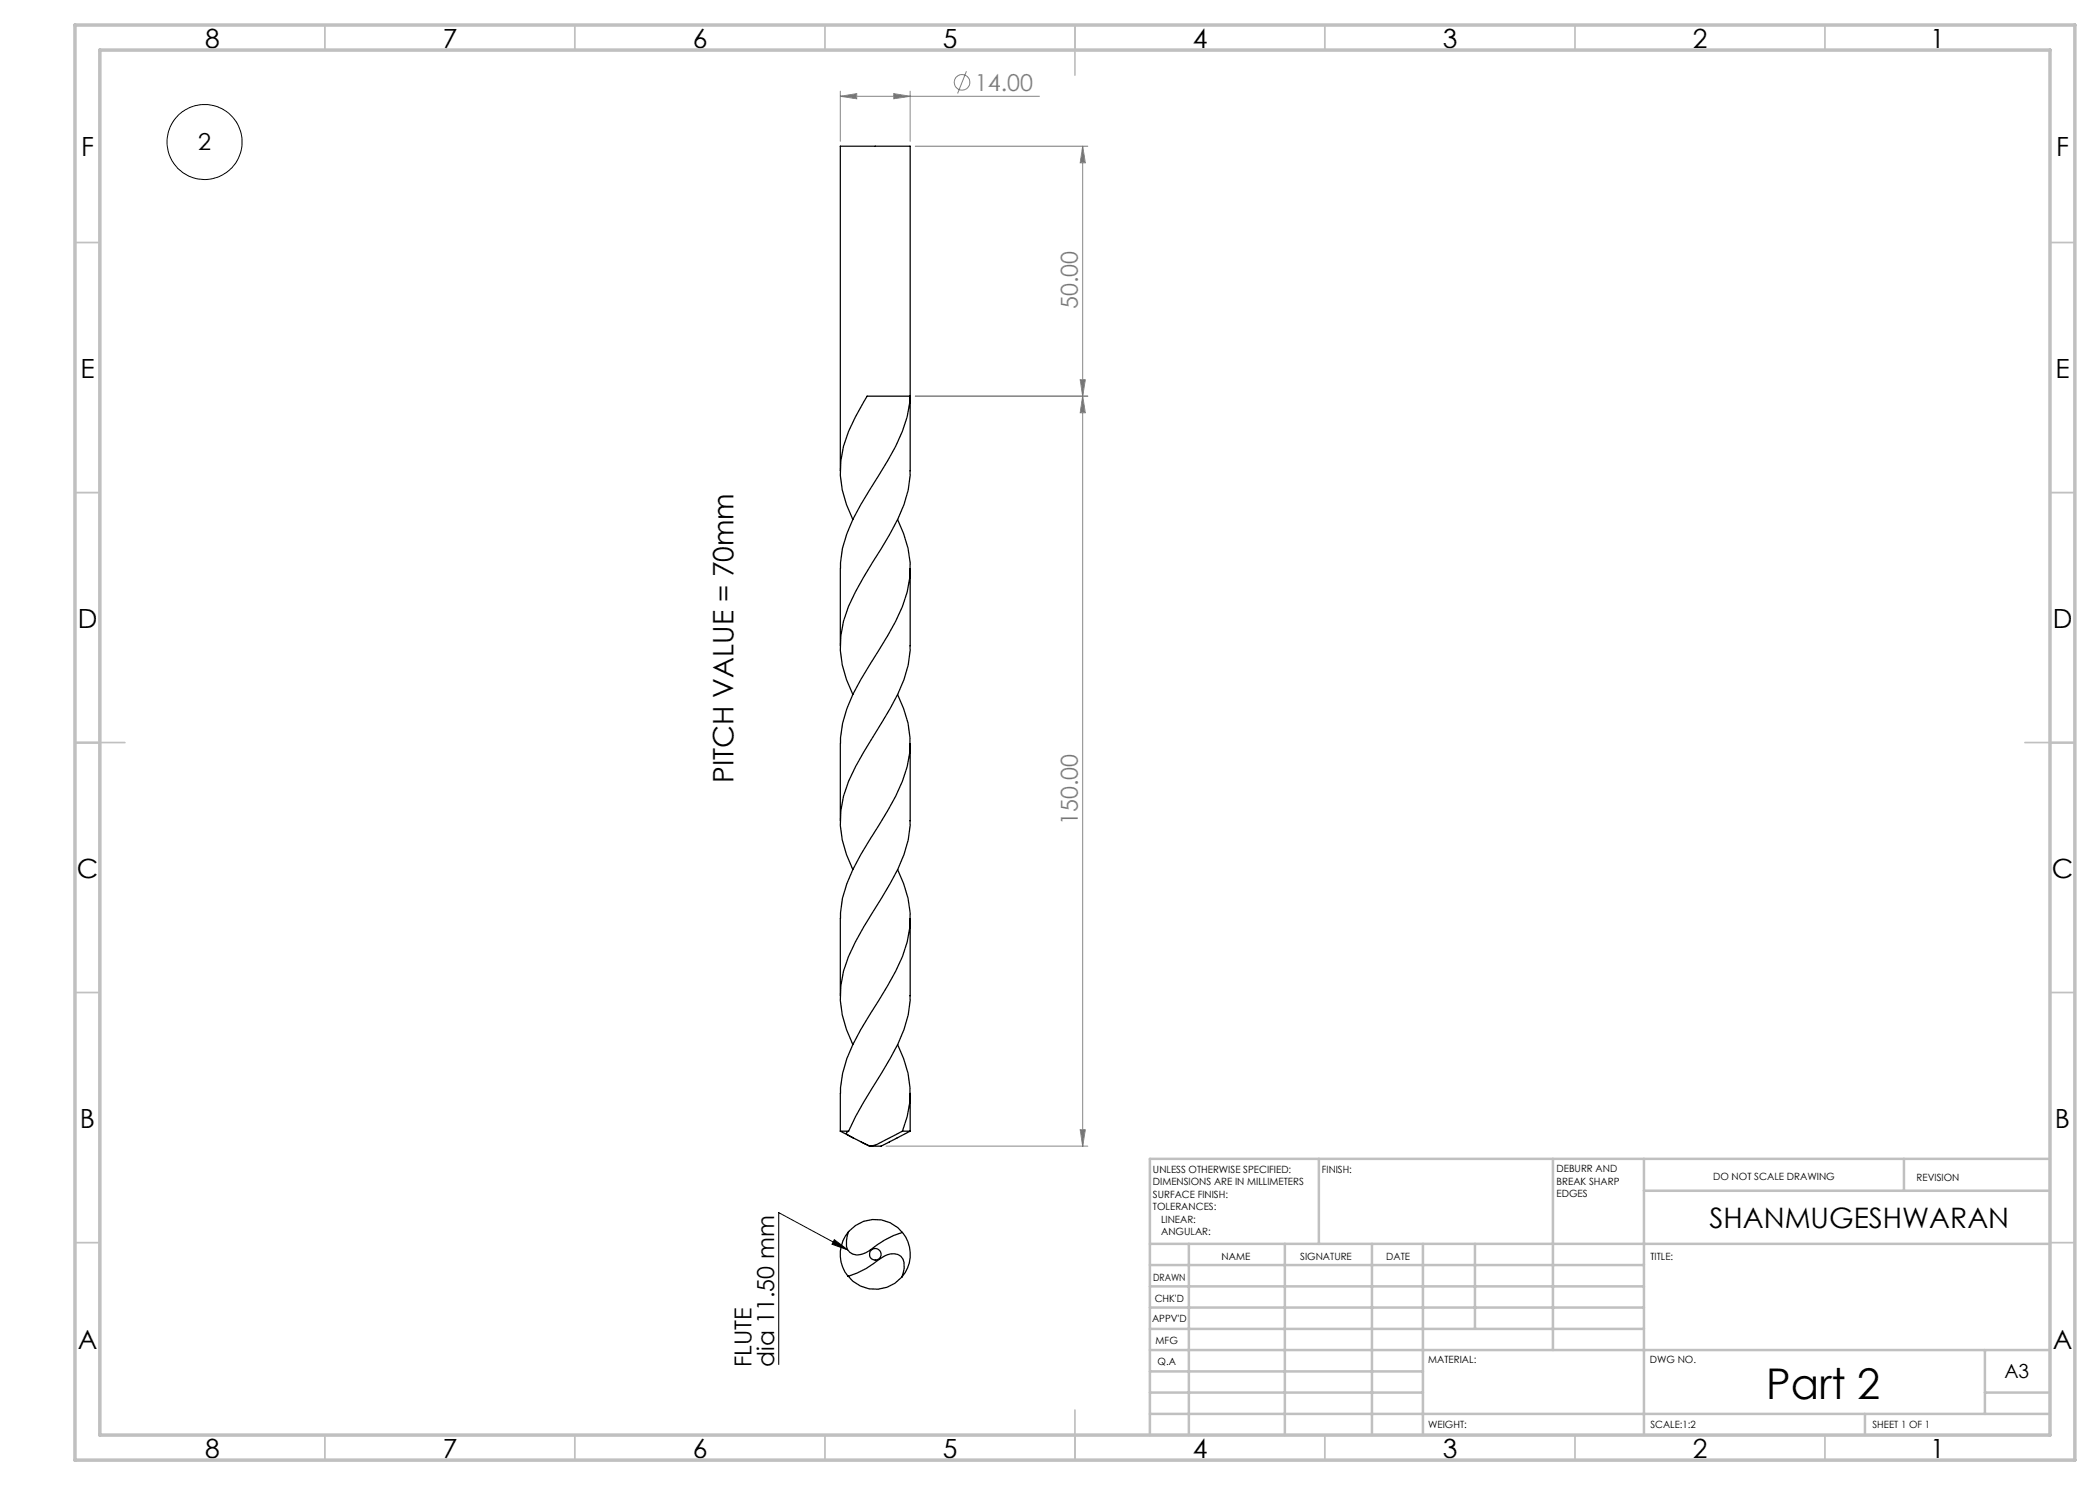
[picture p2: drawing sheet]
<svg xmlns="http://www.w3.org/2000/svg" width="420mm" height="297mm" viewBox="0 0 420 297" stroke-linecap="round" stroke-linejoin="round" font-family="sans-serif">
<g fill="none" stroke="#808080" stroke-width=".2">
<path d="M168.1 19.3l3.2-.6v1.1zM168.1 18.2v10.1M168.1 19.3h39.8M178.8 18.7l3.2 .6-3.2 .5zM182 18.2v10.1M193.3 14.2l-1.8 4.5M183.1 29.2h34.5M216.5 29.2l.6 3.4h-1.1zM216.5 29.2v200M183.1 79.2h34.5M216 75.9h1.1l-.6 3.3zM216.5 79.2l.6 3.3h-1.1z"/>
<path d="M177.2 229.2h40.4M216 226h1.1l-.6 3.2z"/>
<circle cx="192.4" cy="16.5" r="1.55"/>
</g>
<g fill="none" stroke="#000" stroke-width=".2">
<path d="M166.9 247.9l2.6 2.1-3.1-1.2zM169.5 250l-13.7-7.5v30.4"/>
<circle cx="40.9" cy="28.4" r="7.5"/>
</g>
<g fill="none" stroke="#c0c0c0" stroke-width=".35">
<path d="M65 5v5M115 5v5M165 5v5M215 5v10M265 5v5M315 5v5M365 5v5M15 48.5h5M410 48.5h5M15 98.5h5M410 98.5h5M15 148.5h10"/>
<path d="M405 148.5h10M15 198.5h5M410 198.5h5M15 248.5h5M410 248.5h5M65 287v5M115 287v5M165 287v5M215 282v10M265 287v5M315 287v5M365 287v5"/>
</g>
<g fill="none" stroke="#c0c0c0" stroke-width=".5">
<path d="M263.8 231.8v17M310.6 231.8v38.2M328.8 231.8v55.2M328.8 238.2h81.2M380.8 231.8v6.4M410 231.8h-180v55.2M230 248.8h180M230 257.3h98.8M230 253h98.8M237.8 248.8v38.2M257 248.8v38.2M274.4 248.8v38.2"/>
<path d="M284.6 248.8v38.2M295 248.8v17M230 265.8h98.8M230 261.5h98.8M230 278.5h54.6M230 274.3h54.6M230 270h180M397 278.5h13M397 270v12.8M230 282.8h180M373 282.8v4.2"/>
</g>
<path d="M15 5h400v287h-400zM20 10h390v277h-390z" fill="none" stroke="#c0c0c0" stroke-width=".7"/>
<path d="M166.9 247.9l2.6 2.1-3.1-1.2z" fill="#000"/>
<g fill="#808080">
<path d="M178.8 18.7l3.2 .6-3.2 .5zM168.1 19.3l3.2-.6v1.1z"/>
<path d="M216 75.9h1.1l-.6 3.3zM216.5 29.2l.6 3.4h-1.1z"/>
<path d="M216.5 79.2l.6 3.3h-1.1zM216 226h1.1l-.6 3.2z"/>
</g>
<g fill="none" stroke="#000" stroke-width=".25">
<path d="M168.1 94.2v-65h13.9v65M182 94.2a20 20 0 0 1-2.4 9.6l-3.3 5.9a85.9 85.9 0 0 0-6.6 11.6 19.9 19.9 0 0 0 .9 17.6M168.1 113.7v15.4M170.6 103.9a20.3 20.3 0 0 1-.9-17.6l1.4-2.9 2.3-4.2h8.6a23.2 23.2 0 0 1-2.9 10l-3.3 5.9a63.8 63.8 0 0 0-6.4 11.6l-.9 3-.4 2.9v1.1M179.5 103.9a19.7 19.7 0 0 1 1 17.4 78.7 78.7 0 0 1-6.6 11.7 37 37 0 0 0-5.4 11.6l-.4 3v1.1M182 113.7v15.4M179.5 138.9a19.9 19.9 0 0 1 1 17.3 74.8 74.8 0 0 1-6.6 11.8 38.9 38.9 0 0 0-5.4 11.7l-.4 2.9v1.1M182 129.1a20 20 0 0 1-2.4 9.7l-3.3 5.8a93.8 93.8 0 0 0-6.6 11.6 19.9 19.9 0 0 0 .9 17.7M168.1 148.7v15.4M182 148.7v15.4M179.5 173.9a20.3 20.3 0 0 1-.4 20.3l-3.3 5.9a62.1 62.1 0 0 0-6.4 11.6l-.9 3-.4 2.9v1.1M182 164.1a20.2 20.2 0 0 1-2.4 9.7l-3.3 5.9a83.5 83.5 0 0 0-6.6 11.6 19.8 19.8 0 0 0 .9 17.6"/>
<path d="M168.1 183.7v15.4M182 199.1a20.2 20.2 0 0 1-2.4 9.7l-3.3 5.9a90.2 90.2 0 0 0-6.6 11.5M182 183.7v15.4M168.1 218.7v7.5M179.5 208.9a19.9 19.9 0 0 1 1 17.3M182 218.7v7.5M168.1 226.2h1.6M168.1 226.2l2.6 1.4M169.7 226.2l-.4 .4v.2l2.7 1.5a5.7 5.7 0 0 0 2.5 .9l.9-.3 5.1-2.7M180.5 226.2h1.5M182 226.2l-5.8 3h-2.3l-1.6-.8M169.7 255.2a6.9 6.9 0 0 0 10.7 .2"/>
<path d="M169.7 246.3a7 7 0 0 0-.1 9 19.4 19.4 0 0 0 6.7-3.7 3.3 3.3 0 0 1 3.9-.4 3.2 3.2 0 0 1 .5 3.3l-.3 .9M169.7 246.3a7 7 0 0 1 10.7 .2M169.7 246.3a5.4 5.4 0 0 0-.2 3.6 2.7 2.7 0 0 0 3.7 .6l.6-.3a21.6 21.6 0 0 1 6.7-3.7 7 7 0 0 1-.1 8.9"/>
<circle cx="175" cy="250.9" r="1.17"/>
</g>
<text font-size="8.5" x="353.2" y="279.7">Part 2</text>
<g font-size="5.6">
<text x="146.7" y="156.5" transform="rotate(-90 146.7 156.5)">PITCH VALUE = 70mm</text>
<text x="341.9" y="245.6">SHANMUGESHWARAN</text>
</g>
<g font-size="5.3">
<text x="41" y="9.5">8</text>
<text x="88.5" y="9.5">7</text>
<text x="138.5" y="9.5">6</text>
<text x="188.5" y="9.5">5</text>
<text x="238.5" y="9.5">4</text>
<text x="288.5" y="9.5">3</text>
<text x="338.5" y="9.5">2</text>
<text x="386" y="9.5">1</text>
<text x="16.2" y="31.3">F</text>
<text x="411.2" y="31.3">F</text>
<text x="16.1" y="75.5">E</text>
<text x="411.1" y="75.5">E</text>
<text x="15.5" y="125.5">D</text>
<text x="410.5" y="125.5">D</text>
<text x="15.4" y="175.5">C</text>
<text x="410.4" y="175.5">C</text>
<text x="16" y="225.5">B</text>
<text x="411" y="225.5">B</text>
<text x="15.5" y="269.8">A</text>
<text x="410.5" y="269.8">A</text>
<text x="41" y="291.5">8</text>
<text x="88.5" y="291.5">7</text>
<text x="138.5" y="291.5">6</text>
<text x="188.5" y="291.5">5</text>
<text x="238.5" y="291.5">4</text>
<text x="288.5" y="291.5">3</text>
<text x="338.5" y="291.5">2</text>
<text x="386" y="291.5">1</text>
</g>
<g font-size="4.7" fill="#808080">
<text x="195" y="18.2">14.00</text>
<text x="215.6" y="61.9" transform="rotate(-90 215.6 61.9)">50.00</text>
<text x="215.6" y="165.1" transform="rotate(-90 215.6 165.1)">150.00</text>
</g>
<g font-size="4.7">
<text x="39.6" y="30.1">2</text>
<text x="150.3" y="273.4" transform="rotate(-90 150.3 273.4)">FLUTE</text>
<text x="154.8" y="273.4" transform="rotate(-90 154.8 273.4)">dia 11.50 mm</text>
</g>
<text font-size="3.9" x="400.9" y="275.5">A3</text>
<g font-size="2">
<text x="230.6" y="234.6">UNLESS OTHERWISE SPECIFIED:</text>
<text x="230.6" y="237.1">DIMENSIONS ARE IN MILLIMETERS</text>
<text x="230.6" y="239.6">SURFACE FINISH:</text>
<text x="264.4" y="234.6">FINISH:</text>
<text x="311.3" y="234.5">DEBURR AND</text>
<text x="311.3" y="237">BREAK SHARP</text>
<text x="311.3" y="239.5">EDGES</text>
<text x="342.6" y="236">DO NOT SCALE DRAWING</text>
<text x="383.3" y="236.2">REVISION</text>
<text x="230.6" y="242.1">TOLERANCES:</text>
<text x="232.2" y="244.6">LINEAR:</text>
<text x="232.2" y="247.1">ANGULAR:</text>
<text x="244.3" y="252">NAME</text>
<text x="260" y="251.9">SIGNATURE</text>
<text x="277.2" y="251.9">DATE</text>
<text x="330.1" y="251.9">TITLE:</text>
<text x="230.6" y="256.1">DRAWN</text>
<text x="230.9" y="260.3">CHK'D</text>
<text x="230.4" y="264.4">APPV'D</text>
<text x="231.1" y="268.8">MFG</text>
<text x="231.5" y="273">Q.A</text>
<text x="285.6" y="272.5">MATERIAL:</text>
<text x="330" y="272.5">DWG NO.</text>
<text x="285.6" y="285.5">WEIGHT:</text>
<text x="330.1" y="285.6">SCALE:1:2</text>
<text x="374.5" y="285.6">SHEET 1 OF 1</text>
</g>
</svg>
